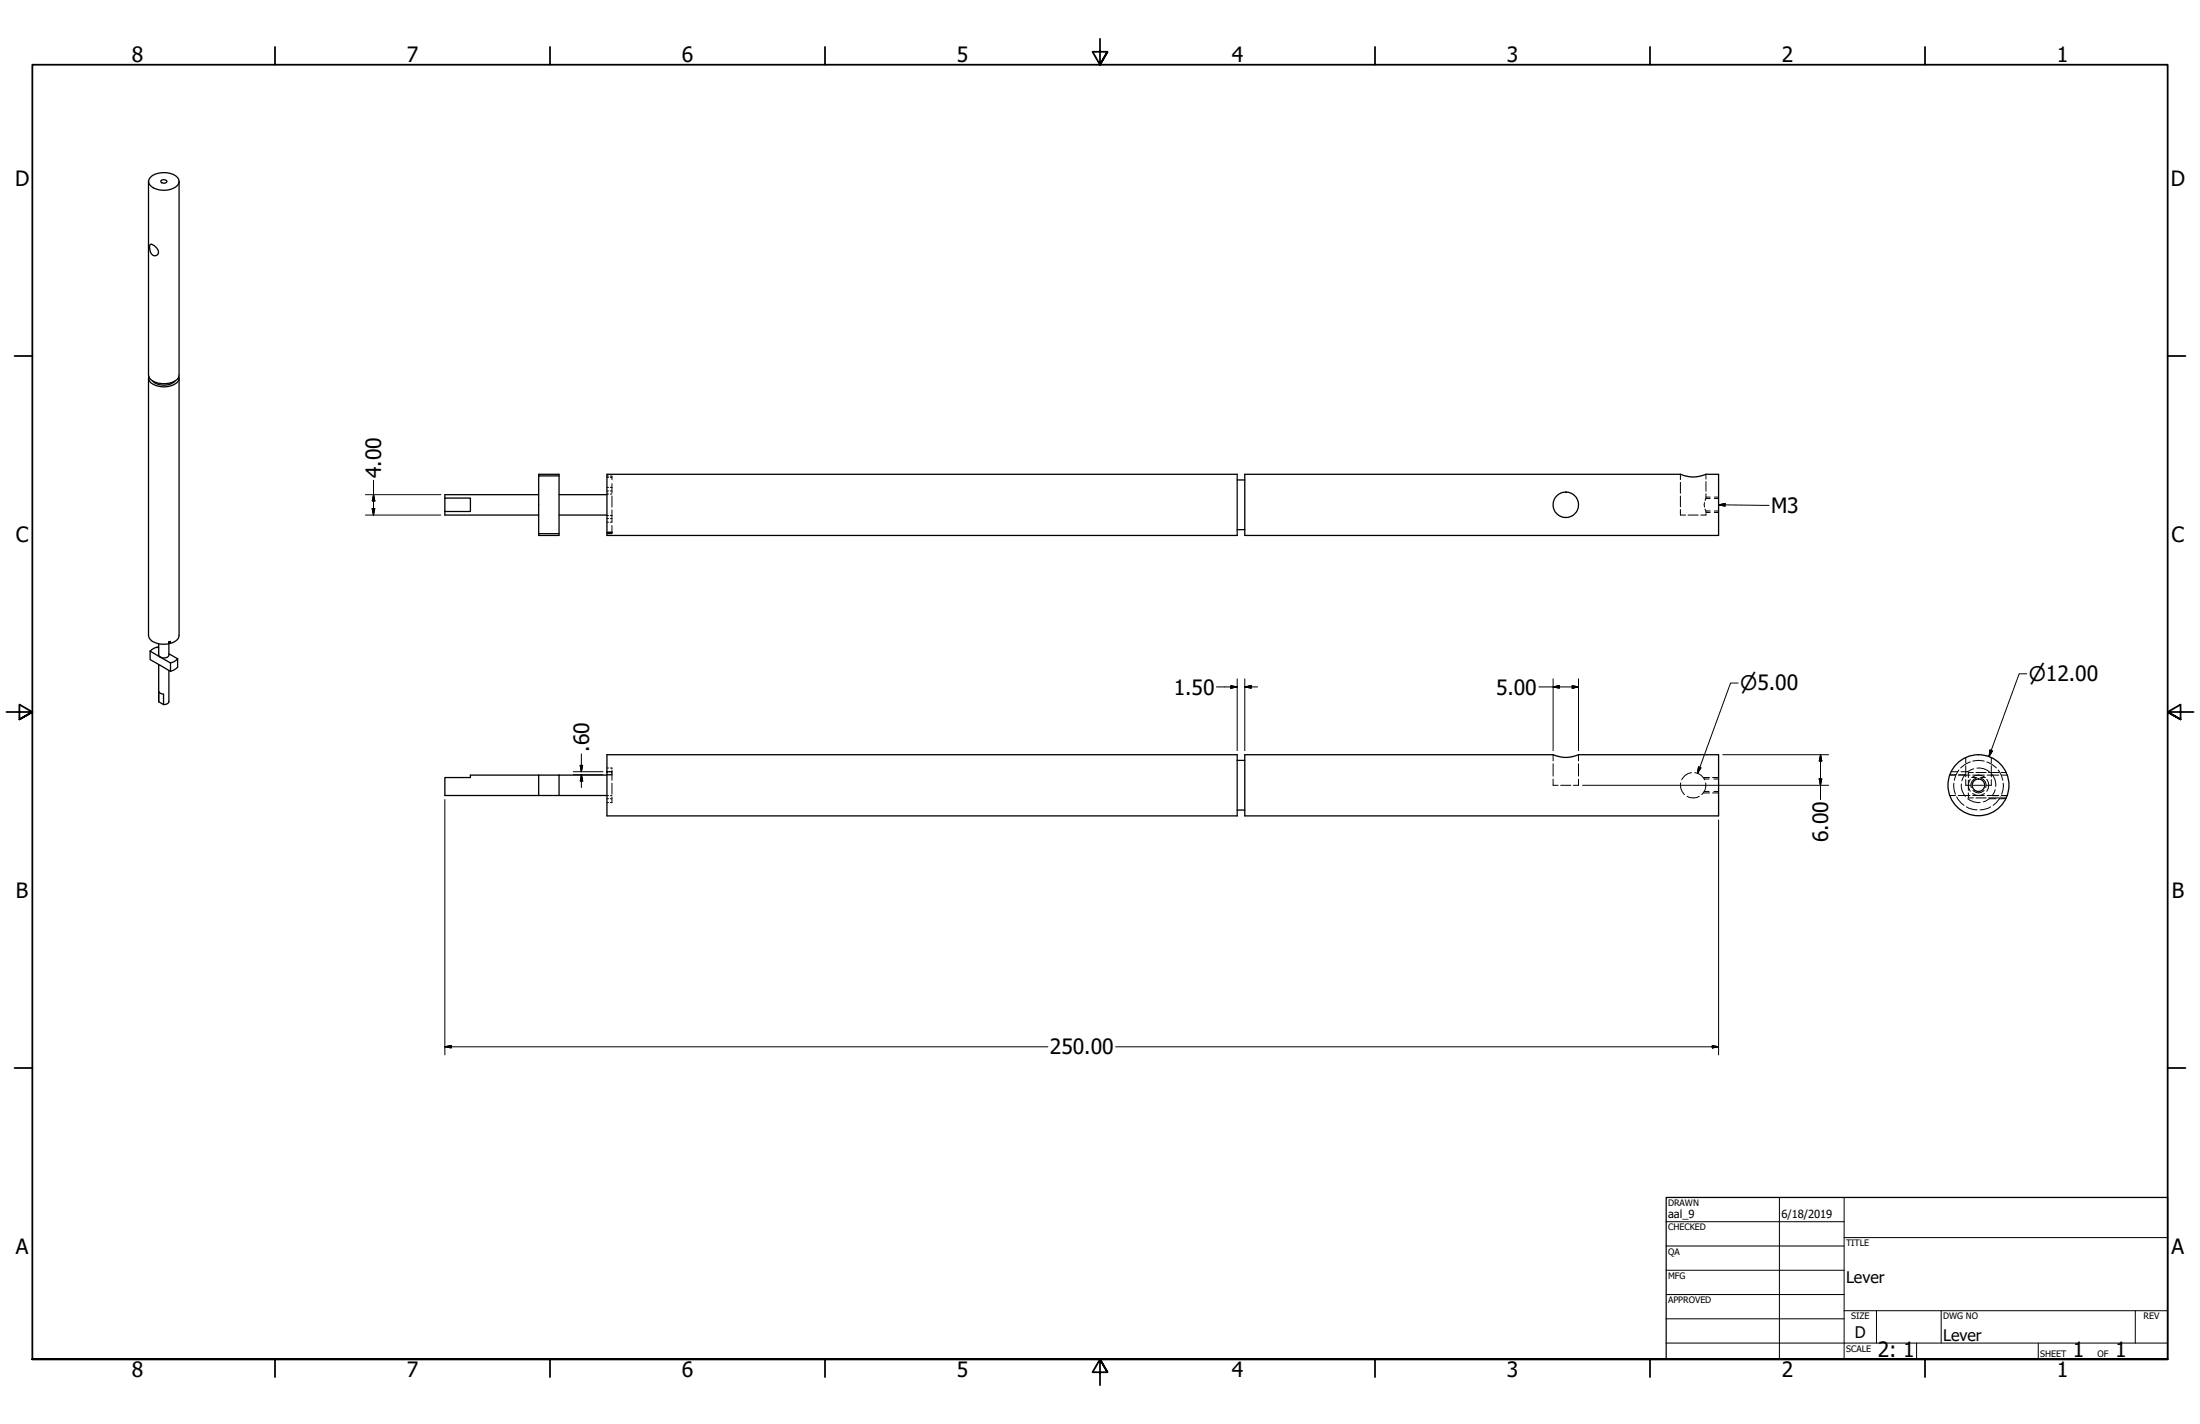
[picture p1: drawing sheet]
<svg xmlns="http://www.w3.org/2000/svg" width="864mm" height="559mm" viewBox="0 0 864 559" stroke-linecap="round" stroke-linejoin="round" font-family="sans-serif">
<!-- layer: Visible (ANSI) -->
<g fill="none" stroke="#000" stroke-width=".51">
<path d="M58.3 71.2v75.9a5 5 0 0 0 5.3 3.5 6.6 6.6 0 0 0 6.6-2.6l.1-76.8M59 69.7a8.3 8.3 0 0 1 10.8 .2 2.54 2.54 0 0 1-1.5 3.9 8.1 8.1 0 0 1-9.8-1.6l-.2-.9zM63.2 70.9a1.48 1.48 0 0 1 2.3 .3 1.44 1.44 0 0 1-2.4 .2zM59 95.9a3.4 3.4 0 0 1 3 3.8 1.56 1.56 0 0 1-2.6-.1l-.7-2.7zM58.3 148.3v101.1a4.8 4.8 0 0 0 5.1 3.4l2.8-.1v-.9l.7-.1v.8l-.7-.3M58.4 147.8a2.63 2.63 0 0 0 1.9 3.1 8.4 8.4 0 0 0 9.7-1.4l.2-1.7M59.8 149.4a6.7 6.7 0 0 0 9 0M70.3 148.3v101.1a3.6 3.6 0 0 1-3.4 3.1M174.6 195.5h10.1v5.2h-10.1zM211.5 186.8v-.7h8v23.3h-8v-22.6h8M211.5 194.1h-36.9v1.4M219.5 194.1h18.8"/>
<path d="M485.6 188.3h3M488.6 186.1h171a12.2 12.2 0 0 0 10.1 0h4.9v24h-186zM174.6 200.7v1.4h36.9M211.5 209.4v.7h8v-.7M219.5 202.1h18.8M238.3 208.9h1.9v.5h-1.9zM238.3 208.9v-22.8h247.3v24h-247.3v-.7M485.6 207.8h3M58.9 255.5v3.3l8 4.7M58.9 255.5l4 2.4M62.3 254.3l-.6-.4-1.1 .4-1.7 1.2M62.3 252.6v4.4l.6 .9"/>
<path d="M62.9 257.9l4 2.3M66.3 252.2v4.8a2.31 2.31 0 0 1-3.4 .9M66.3 256.5l3.4 2M69.7 258.5v3.3l-1.6 1.2-1.2 .5M69.7 258.5l-1.6 1.3-1.2 .4M62.3 271.3a2.12 2.12 0 0 0 1.9 1.1v4.1l-1.9-1.1zM62.3 260.8v14.6M66.3 263.1v12.2a1.85 1.85 0 0 1-2.1 1.2M66.9 260.2v3.3M485.6 298.4h3M488.6 296.2h121.1a12 12 0 0 0 9.9 0h55v24h-186zM174.6 305.1h10.1v-.9h26.8v8h-36.9z"/>
<path d="M211.5 312.2h26.8M211.5 304.2h26.8M219.5 304.2v8M238.3 302.8h1.9v1.2h-1.9zM238.3 302.8v-6.6h247.3v24h-247.3v-16.2M485.6 317.9h3"/>
<circle cx="614.6" cy="198.1" r="5"/>
<circle cx="776.6" cy="308.1" r="12"/>
<circle cx="776.6" cy="308.1" r="2.44"/>
</g>
<!-- layer: Hidden (ANSI) -->
<g fill="none" stroke="#000" stroke-width=".39">
<path d="M238.3 186.8h.6M238.3 192.7h.6M238.3 187.3h.6M238.3 193.9h.6M238.3 191.3h.6M239.6 186.8h.6v1.5M239.6 192.7h.6M239.6 187.3h.6M239.6 193.9h.6M239.6 191.3h.6M240.2 189.8v3.7M240.2 194.6v4.4"/>
<path d="M659.6 200v2.1h2.1M659.6 186.1v2.1M659.6 189.3v4.2M659.6 194.6v4.3M669.1 197.2v1.7M669.3 199.8l.4 .7M669.7 195.6l-.4 .8M669.7 195.6h1.6M669.7 186.1v1.9M669.7 189v3.8M669.7 193.7v1.9M673 195.6h1.6"/>
<path d="M238.3 203.5h.6M238.3 202.3h.6M238.3 204.9h.6M239.6 203.5h.6M239.6 202.3h.6M240.2 200.2v4.7h-.6M240.2 206.2v2.7M662.6 202.1h4M669.7 200.5h1.6M669.7 201.5v.6h-2.1M669.7 200.5v.5M673 200.5h1.6"/>
<path d="M609.7 296.2v2.4M609.7 299.7v4.8M619.6 296.2v2.4M619.6 299.7v4.8M771.7 297.2v2.2M773.4 299l-2.1 1-1.6 1.4M774.4 298.7a7.9 7.9 0 0 1 4.5 0M779.9 299l2.2 1 1.6 1.4M781.7 297.2v2.2M238.3 312.2h.6M238.3 313.4h.6M238.3 315h.6"/>
<path d="M238.3 301.4h.6M239.6 312.2h.6M239.6 301.4h.6v.4M239.6 313.4h.6M240.2 302.3v.5M240.2 304v2.2M240.2 307.3v4.4M240.2 312.7v2.3h-.6M609.7 305.8v2.4h1.9M612.6 308.2h4M619.6 305.8v2.4h-1.9M659.8 307.2a4.9 4.9 0 0 0 1.4 4.6"/>
<path d="M662.2 312.5a4.9 4.9 0 0 0 4.9 0M664 303.2a4.7 4.7 0 0 0-3.9 2.8M665.3 303.2a4.7 4.7 0 0 1 3.9 2.8M669 305.7h1.9M669 310.6h1.9M669.5 307.2a4.8 4.8 0 0 1-1.5 4.6M672.8 305.7h1.8M672.8 310.6h1.8M765.4 312.2h2.2M765.4 304.2h2.2M765.4 304h2.3M765.9 302.8h2.6"/>
<path d="M767 307.3l.1 2.8 .5 1.6M768.1 312.7l1.6 2.3 1.3 1M768.7 312.2h4.6M768.7 304.2h4.6M768.9 304h2.4l-1.2 2.4M769 302.2l-1.3 2.2-.6 1.8M769.9 307.7a5.9 5.9 0 0 0 1.6 4.8M771.7 305.9v2.3h2M771.7 300.5v4.4M771.9 316.6l1 .6 3.2 .6M772.4 313.4a6.7 6.7 0 0 0 4.9 1.5M772.7 306.1v4"/>
<path d="M772.7 311.1v2h1.9M773.4 305.8a4 4 0 0 0 0 4.7M774 305.1h1.8M774.3 311.4a4 4 0 0 0 4.7 0M774.3 304.9a4 4 0 0 1 4.7 0M774.4 312.2h4.6M774.4 304.2h4.6M774.6 308.2h4M774.6 303.1h-1.9v2M774.8 301.7l-2.4 1.1h-2.6M775.7 313.1h4M775.7 303.1h4"/>
<path d="M776 301.4a6.1 6.1 0 0 1 4.9 1.5M777.6 305.1h1.7M779.9 305.8a4 4 0 0 1 0 4.7M780 312.2h4.6M780 304.2h4.6M780.6 313.1h4M780.6 303.1h4M781.4 316.6l-1 .6-3.2 .6M781.7 305.9v2.3h-2M781.7 300.5v4.4M781.8 303.8a5.9 5.9 0 0 1 1.6 4.8M783.2 309.9l-1.1 2.3h2.3"/>
<path d="M783.5 313.4h-2.6l-2.3 1.2M784.4 302.2l1.3 2.2 .5 1.8M784.8 313.4h2.6M785.2 312.7l-1.6 2.3-1.2 1M785.6 313.1h2M785.6 303.1h2M785.6 312.2h2.4M785.7 312.2h2.3M785.7 304.2h2.3M786.3 307.3v2.8l-.6 1.6"/>
</g>
<!-- layer: Hidden Narrow (ANSI) -->
<path d="M669.7 195.1h1.6M673 195.1h1.6M669.7 201.1h1.6M673 201.1h1.6M668.7 305.1h2.4M668.7 311.1h2.4M672.3 305.1h2.3M672.3 311.1h2.3M774.4 310.1a2.94 2.94 0 0 0 4.5 0M776 305.2a2.85 2.85 0 0 0-2.1 3.9M777.3 305.2a2.85 2.85 0 0 1 2.2 3.9" fill="none" stroke="#000" stroke-width=".39"/>
<!-- layer: Border (ANSI) -->
<g fill="none" stroke="#000" stroke-width=".7">
<path d="M107.9 18.4v7M215.9 18.4v7M323.8 18.4v7M431.8 15.2v10.2l-2.9-5.1h5.8l-2.9 5.1 2.9-5.1M539.8 18.4v7M647.7 18.4v7M755.6 18.4v7M5.7 139.7h7M850.9 139.7h7M2.5 279.4h10.2l-5.1-2.9v5.8l5.1-2.9-5.1 2.9M861.1 279.4h-10.2l5.1-2.9v5.8l-5.1-2.9 5.1 2.9M5.7 419.1h7"/>
<path d="M850.9 419.1h7M12.7 533.4v-508h838.2v508h-838.2h838.2M107.9 533.4v7M215.9 533.4v7M323.8 533.4v7M434.7 538.5l-2.9-5.1 2.9 5.1h-5.8l2.9-5.1v10.2M539.8 533.4v7M647.7 533.4v7M755.6 533.4v7"/>
</g>
<!-- layer: Title (ANSI) -->
<g fill="none" stroke="#000" stroke-width=".39">
<path d="M654 479.4h69.9M698.5 469.9v63.5M723.9 469.9v63.5M654 488.9h69.9M654 498.5h69.9M723.9 485.6h127M654 508h69.9M654 517.5h69.9M723.9 514.3h127M736.6 514.3v12.7M762 514.3v12.7M838.2 514.3v12.7"/>
<path d="M654 527h196.9M752.3 527v6.4M800.1 527v6.4"/>
</g>
<path d="M654 469.9h196.9v63.5h-196.9z" fill="none" stroke="#000" stroke-width=".51"/>
<!-- layer: Dimension (ANSI) -->
<g fill="none" stroke="#000" stroke-width=".39">
<path d="M143.4 194.1h29.6M146.1 199.6h1l-.5 2.5zM146.6 194.1l.5 2.5h-1zM146.6 188.5v13.6M143.4 202.1h29.6M477.5 269.6h8.1M483.2 269l2.4 .6-2.4 .5zM485.6 266.4v28.2M488.6 269.6l2.6-.6v1.1zM488.6 269.6h5M488.6 266.4v28.2M604.1 269.6h15.5"/>
<path d="M609.7 269.6l2.4-.6v1.1zM609.7 266.4v28.2M617.2 269l2.4 .6-2.4 .5zM619.6 266.4v28.2M682.3 268h-3l-12.9 35.5M795.6 264.4h-3l-11.8 32.5M228.2 295.8v7M676.3 296.2h41.5M714.6 296.2l.5 2.4h-1zM714.6 296.2v17.6M781.2 294.3l.9 .4-1.3 2.2zM174.6 313.8v100.2"/>
<path d="M225 304h11.7M225 302.8h11.7M227.8 300.4h.9l-.5 2.4zM228.2 304l.5 2.5h-.9zM228.2 304v5.1M621.2 308.2h96.6M666.7 300.9l1 .4-1.3 2.2zM714.1 305.6h1l-.5 2.6zM674.6 321.8v92.2M174.6 410.8l2.6-.5v.9zM174.6 410.8h236.8M438 410.8h236.6"/>
<path d="M672.1 410.3l2.5 .5-2.5 .4z"/>
</g>
<g fill="#000" stroke="#000" stroke-width=".39">
<path d="M146.1 199.6l.5 2.5zM146.1 199.6h1l-.5 2.5zM146.6 194.1l.5 2.5zM146.6 194.1l.5 2.5h-1zM483.2 270.1l2.4-.5zM483.2 269l2.4 .6-2.4 .5zM488.6 269.6l2.6-.6zM488.6 269.6l2.6-.6v1.1zM609.7 269.6l2.4-.6zM609.7 269.6l2.4-.6v1.1zM617.2 270.1l2.4-.5zM617.2 269l2.4 .6-2.4 .5z"/>
<path d="M714.6 296.2l.5 2.4zM714.6 296.2l.5 2.4h-1zM781.2 294.3l-.4 2.6zM781.2 294.3l.9 .4-1.3 2.2zM227.8 300.4l.4 2.4zM227.8 300.4h.9l-.5 2.4zM228.2 304l.5 2.5zM228.2 304l.5 2.5h-.9zM666.7 300.9l-.3 2.6zM666.7 300.9l1 .4-1.3 2.2zM714.1 305.6l.5 2.6zM714.1 305.6h1l-.5 2.6z"/>
<path d="M174.6 410.8l2.6-.5zM174.6 410.8l2.6-.5v.9zM672.1 411.2l2.5-.4zM672.1 410.3l2.5 .5-2.5 .4z"/>
</g>
<!-- layer: Symbol (ANSI) -->
<path d="M674.6 198.1l2.6-.5v1zM674.6 198.1l19.8 .2" fill="none" stroke="#000" stroke-width=".39"/>
<path d="M674.6 198.1l2.6-.5zM674.6 198.1l2.6-.5v1z" fill="#000" stroke="#000" stroke-width=".39"/>
<g font-size="8.3">
<text x="51.8" y="24.4">8</text>
<text x="159.7" y="24.4">7</text>
<text x="267.7" y="24.4">6</text>
<text x="375.6" y="24.4">5</text>
<text x="483.6" y="24.4">4</text>
<text x="591.5" y="24.4">3</text>
<text x="699.5" y="24.4">2</text>
<text x="807.4" y="24.4">1</text>
<text x="5.9" y="72.8">D</text>
<text x="852.1" y="72.8">D</text>
<text x="149.6" y="187.7" transform="rotate(-90 149.6 187.7)">4.00</text>
<text x="695.2" y="201.3">M3</text>
<text x="6.2" y="212.5">C</text>
<text x="852.4" y="212.5">C</text>
<text x="460.8" y="272.5">1.50</text>
<text x="587.2" y="272.5">5.00</text>
<text x="231.3" y="295.1" transform="rotate(-90 231.3 295.1)">.60</text>
<text x="717.7" y="330.6" transform="rotate(-90 717.7 330.6)">6.00</text>
<text x="6.2" y="352.2">B</text>
<text x="852.5" y="352.2">B</text>
<text x="412.1" y="413.8">250.00</text>
<text x="6.2" y="491.9">A</text>
<text x="852.4" y="491.9">A</text>
<text x="737.1" y="532.6">2: 1</text>
<text x="813.7" y="532.6">1</text>
<text x="830.3" y="532.6">1</text>
<text x="51.8" y="540.4">8</text>
<text x="159.7" y="540.4">7</text>
<text x="267.7" y="540.4">6</text>
<text x="375.6" y="540.4">5</text>
<text x="483.6" y="540.4">4</text>
<text x="591.5" y="540.4">3</text>
<text x="699.5" y="540.4">2</text>
<text x="807.4" y="540.4">1</text>
</g>
<g font-size="7.9">
<text x="796.4" y="267.3">⌀12.00</text>
<text x="683.1" y="271">⌀5.00</text>
</g>
<g font-size="6.3">
<text x="724.7" y="503.3">Lever</text>
<text x="728.1" y="524.9">D</text>
<text x="762.8" y="526.2">Lever</text>
</g>
<g font-size="4.4">
<text x="654.8" y="478">aal_9</text>
<text x="699.3" y="478">6/18/2019</text>
</g>
<g font-size="3.5">
<text x="654.8" y="473.2">DRAWN</text>
<text x="654.8" y="482.8">CHECKED</text>
<text x="724.7" y="488.9">TITLE</text>
<text x="654.8" y="492.3">QA</text>
<text x="654.8" y="501.8">MFG</text>
<text x="654.8" y="511.4">APPROVED</text>
<text x="726.7" y="517.7">SIZE</text>
<text x="762.8" y="517.7">DWG NO</text>
<text x="841.4" y="517.7">REV</text>
<text x="724.7" y="530.4">SCALE</text>
<text x="800.9" y="532.6">SHEET</text>
<text x="823.3" y="532.6">OF</text>
</g>
</svg>
